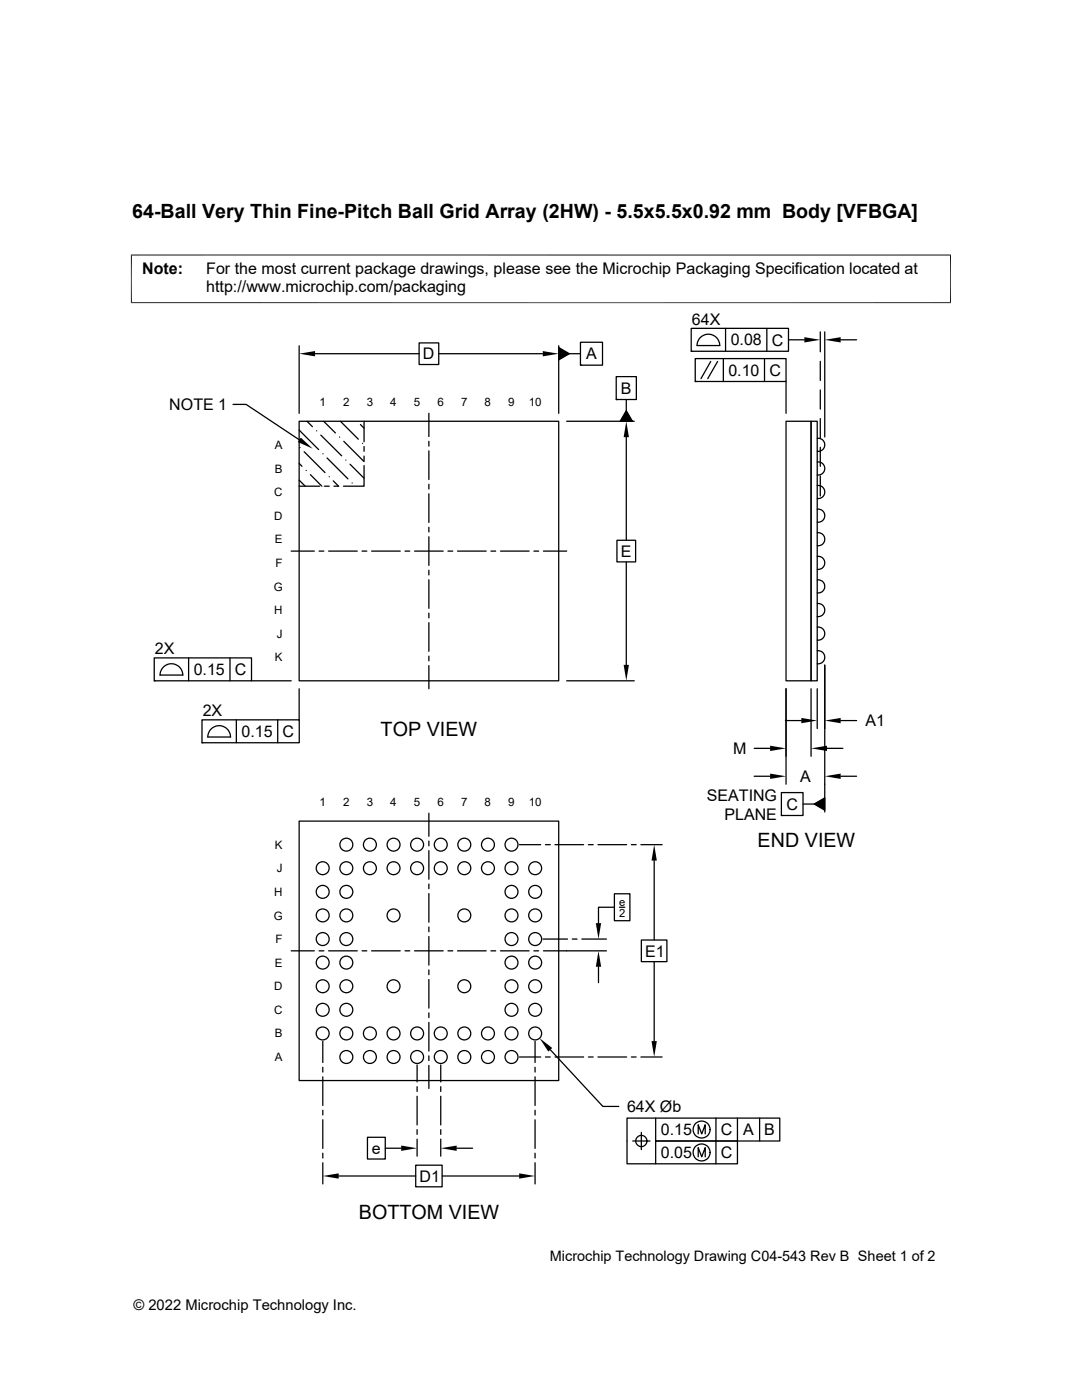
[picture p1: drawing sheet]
<svg xmlns="http://www.w3.org/2000/svg" width="216mm" height="279mm" viewBox="0 0 216 279" stroke-linecap="round" stroke-linejoin="round" font-family="sans-serif">
<g fill="none" stroke="#000" stroke-width=".25">
<path d="M59.7 69v13.5M62.9 70.6h20.7M83.6 68.4h3.9v4.3h-3.9zM87.5 70.6h20.8M111.5 69.4l2.1 1.2-2.1 1.2zM111.5 69v13.5M113.6 70.6h2.2M115.8 68.3h4.4v4.6h-4.4zM115.8 72.9h.1M123 75.2h4v4.5h-4zM123 79.7h.1M125 79.7v2.3"/>
<path d="M137.9 65.5h19.4v4.6h-19.4zM137.9 70.1h.1M138.7 71.6h18.1v4.5h-18.1zM138.7 76.1h.1M139.9 67.2a2.27 2.27 0 0 1 2.4-.3 2.27 2.27 0 0 1 1.3 2.1h-4.5l.2-1zM141.8 72.1l-1.9 3.5M143.2 72.1l-2 3.5M144.3 71.6v4.5M144.8 65.5v4.6M152.5 71.6v4.5M153 65.5v4.6M156.8 76.1v6.4"/>
<path d="M157.3 67.8h3.2M163.7 66.2v4M163.7 72.1v3.8M163.7 77.8v3.8M164.6 66.2v21M167.7 67.8h3.2M46.5 80.7h2.6l10.6 7.1M59.7 92.5l.6 .6M59.7 95.8l1.2 1.2M59.7 84.1h51.8v51.8h-51.8zM59.7 85.8l3.9 3.9M59.7 97h4.1"/>
<path d="M59.8 89.3h.1M60.7 90.1l4.2 4.2M61.1 93.9h.1M61.3 84.1l1 1.1M61.9 94.7l2.3 2.3M63.2 86h.1M64 86.8l4.2 4.2M64.4 90.6h.1M64.6 84.1l2.3 2.3M64.7 97h1M65.3 91.4l4.1 4.2M65.7 95.1h.1"/>
<path d="M66.5 96l1 1M66.6 97h1M67.8 87.2h.1M67.9 84.1l3.6 3.6M68.6 88.1l4 4M69 91.8h.1M69.9 92.6l2.7 2.8M70.3 96.4h.1M71.9 84.7l.7 .7M72.3 88.5h.1M72.6 84.1v4.1M72.6 89.1v1"/>
<path d="M72.6 91v1M72.6 92.9v4.1h-4.1M85.6 82.5v4.6M85.6 88.1v.9M85.6 90v5.7M85.6 96.6v1M85.6 98.6v5.7M113.1 84.1h13.5M125 87.2v20.6M125 82l1.2 2.1h-2.5zM156.8 84.1h5v51.8h-5zM161.8 84.1h1.3v51.8h-1.3z"/>
<path d="M163.1 96.9a1.31 1.31 0 0 1 1.5 1.3 1.31 1.31 0 0 1-1.5 1.3M163.1 92.2a1.31 1.31 0 0 1 1.5 1.3 1.31 1.31 0 0 1-1.5 1.3M163.1 87.5a1.31 1.31 0 0 1 1.5 1.3 1.31 1.31 0 0 1-1.5 1.3M163.7 83.5v3.9M163.7 89.3v3.8M163.7 95v4M58.1 110h4.6M63.7 110h.9M65.6 110h5.7M72.2 110h1M74.1 110h5.8M80.8 110h1"/>
<path d="M82.7 110h5.7M85.6 105.2v1M85.6 107.1v5.7M85.6 113.8v.9M85.6 115.7v5.7M89.4 110h.9M91.3 110h5.7M98 110h.9M99.9 110h5.7M106.5 110h1M108.4 110h4.7M123.1 107.8h3.7v4.3h-3.7z"/>
<path d="M125 112.1v20.6M163.1 115.7a1.31 1.31 0 0 1 1.5 1.3 1.31 1.31 0 0 1-1.5 1.3M163.1 111a1.31 1.31 0 0 1 1.5 1.3 1.31 1.31 0 0 1-1.5 1.3M163.1 106.3a1.31 1.31 0 0 1 1.5 1.3 1.31 1.31 0 0 1-1.5 1.3M163.1 101.6a1.31 1.31 0 0 1 1.5 1.3 1.31 1.31 0 0 1-1.5 1.3M30.8 131.3h19.4v4.6h-19.4zM30.8 135.9h.1M36.5 134.7a2.26 2.26 0 0 0-2.3-2.2 2.26 2.26 0 0 0-2.3 2.2h4.6M37.6 131.3v4.6M45.9 131.3v4.6M50.2 135.9h7.9M59.7 137.5v6.2"/>
<path d="M85.6 122.4v.9M85.6 124.3v5.7M85.6 130.9v1M85.6 132.8v4.7M113.1 135.9h13.5M156.8 137.5v19M161.8 137.5v13.4M163.1 129.9a1.31 1.31 0 0 1 1.5 1.3 1.31 1.31 0 0 1-1.5 1.3M163.1 125.2a1.31 1.31 0 0 1 1.5 1.2 1.31 1.31 0 0 1-1.5 1.3M163.1 120.5a1.31 1.31 0 0 1 1.5 1.3 1.31 1.31 0 0 1-1.5 1.2M163.1 137.5v7.9M164.6 132.7v29.4"/>
<path d="M40.3 143.7h19.4v4.5h-19.4zM40.3 148.2h.1M42.2 145.4a2.27 2.27 0 0 1 2.5-.4 2.27 2.27 0 0 1 1.3 2.1h-4.5l.2-.9zM47.2 143.7v4.5M55.4 143.7v4.5M150.5 149.4h3.2M150.5 154.9h3.2M155.9 158.2h4.3v4.6h-4.3zM156.7 143.8h3.2M165 149.4h3.2M167.7 143.8h3.2M167.7 154.9h3.2"/>
<path d="M59.7 163.9h51.8v51.7h-51.8zM85.6 162.3v4.6M85.6 167.9v.9M85.6 169.8v5.7M85.6 176.4v1M85.6 178.3v5.7M103.7 168.6h4.2M108.8 168.6h1M110.7 168.6h5.8M117.4 168.6h1M119.3 168.6h5.7M122.6 178.4h3.1v5.3h-3.1z"/>
<path d="M126 168.6h.9M127.9 168.6h4.2M130.5 171.7v15.9M155.9 162.8h.1M160.2 160.5h2.3M162.5 160.5l2.1-1.3v2.5zM58.1 189.8h4.6M63.7 189.8h.9M65.6 189.8h5.7M72.2 189.8h1M74.1 189.8h5.8M80.8 189.8h1"/>
<path d="M82.7 189.8h5.7M85.6 185v.9M85.6 186.9v5.7M85.6 193.6v.9M85.6 195.5v5.7M89.4 189.8h.9M91.3 189.8h5.7M98 189.8h.9M99.9 189.8h5.7M106.5 189.8h1M108.4 187.4h4.8M114.2 187.4h.9"/>
<path d="M116.1 187.4h4.9M119.4 192.9v3.2M121 189.8h-12.6M122.6 181.1h-3.2v3.1M123.6 181.1h1.1M128 187.6h5.1v4.3h-5.1zM130.5 191.9v15.9M64.4 207.8v4.2M64.4 213v1M64.4 214.9v5.7M83.2 212.5v3.4M83.2 216.9v.9"/>
<path d="M83.2 218.8v5.7M85.6 202.1v1M85.6 204v5.8M85.6 210.7v1M85.6 212.6v4.6M87.9 212.5v3.4M87.9 216.9v.9M87.9 218.8v5.7M103.7 210.9h4.2M106.8 207.8v4.2M106.8 213v1M106.8 214.9v5.7"/>
<path d="M108.8 210.9h1M109.8 209.5l10.5 11.3h3.2M110.7 210.9h5.8M117.4 210.9h1M119.3 210.9h5.7M126 210.9h.9M127.9 210.9h4.2M64.4 221.6v.9M64.4 223.5v5.7M64.4 230.1v1M64.4 232.1v4.2M67.6 234.7h15.4"/>
<path d="M73.3 227h3.6v4.3h-3.6zM76.9 229.2h3.2M83 232.5h5.2v4.4h-5.2zM83.2 225.4v1M83.2 227.4v3.3M87.9 225.4v1M87.9 227.4v3.3M88.2 234.7h15.4M91.1 229.2h3.2M106.8 221.6v.9M106.8 223.5v5.7M106.8 230.1v1"/>
<path d="M106.8 232.1v4.2M126.3 227.7h3.4M128 226v3.4M130.8 223.1v4.6h16.4v4.6h-22.1v-9.2h30.5v4.6h-24.8v4.6M139.3 226.3v-1.8l.7 1.8 .7-1.8v1.8M139.3 230.9v-1.9l.7 1.9 .7-1.9v1.9M142.9 223.1v9.2M147.2 223.1v4.6M151.6 223.1v4.6"/>
<circle cx="64.4" cy="173.3" r="1.29"/>
<circle cx="64.4" cy="178" r="1.29"/>
<circle cx="69.1" cy="168.6" r="1.29"/>
<circle cx="69.1" cy="173.3" r="1.29"/>
<circle cx="69.1" cy="178" r="1.29"/>
<circle cx="73.8" cy="168.6" r="1.29"/>
<circle cx="73.8" cy="173.3" r="1.29"/>
<circle cx="78.5" cy="168.6" r="1.29"/>
<circle cx="78.5" cy="173.3" r="1.29"/>
<circle cx="83.2" cy="168.6" r="1.29"/>
<circle cx="83.2" cy="173.3" r="1.29"/>
<circle cx="87.9" cy="168.6" r="1.29"/>
<circle cx="87.9" cy="173.3" r="1.29"/>
<circle cx="92.6" cy="168.6" r="1.29"/>
<circle cx="92.6" cy="173.3" r="1.29"/>
<circle cx="97.4" cy="168.6" r="1.29"/>
<circle cx="97.4" cy="173.3" r="1.29"/>
<circle cx="102.1" cy="168.6" r="1.29"/>
<circle cx="102.1" cy="178" r="1.29"/>
<circle cx="102.1" cy="173.3" r="1.29"/>
<circle cx="106.8" cy="178" r="1.29"/>
<circle cx="106.8" cy="173.3" r="1.29"/>
<circle cx="64.4" cy="192.1" r="1.29"/>
<circle cx="64.4" cy="187.4" r="1.29"/>
<circle cx="64.4" cy="182.7" r="1.29"/>
<circle cx="64.4" cy="196.8" r="1.29"/>
<circle cx="69.1" cy="196.8" r="1.29"/>
<circle cx="69.1" cy="192.1" r="1.29"/>
<circle cx="69.1" cy="187.4" r="1.29"/>
<circle cx="69.1" cy="182.7" r="1.29"/>
<circle cx="78.5" cy="182.7" r="1.29"/>
<circle cx="78.5" cy="196.8" r="1.29"/>
<circle cx="92.6" cy="182.7" r="1.29"/>
<circle cx="92.6" cy="196.8" r="1.29"/>
<circle cx="102.1" cy="196.8" r="1.29"/>
<circle cx="102.1" cy="192.1" r="1.29"/>
<circle cx="102.1" cy="187.4" r="1.29"/>
<circle cx="102.1" cy="182.7" r="1.29"/>
<circle cx="106.8" cy="196.8" r="1.29"/>
<circle cx="106.8" cy="192.1" r="1.29"/>
<circle cx="106.8" cy="187.4" r="1.29"/>
<circle cx="106.8" cy="182.7" r="1.29"/>
<circle cx="64.4" cy="201.5" r="1.29"/>
<circle cx="64.4" cy="206.3" r="1.29"/>
<circle cx="69.1" cy="201.5" r="1.29"/>
<circle cx="69.1" cy="206.3" r="1.29"/>
<circle cx="69.1" cy="211" r="1.29"/>
<circle cx="73.8" cy="206.3" r="1.29"/>
<circle cx="73.8" cy="211" r="1.29"/>
<circle cx="78.5" cy="206.3" r="1.29"/>
<circle cx="78.5" cy="211" r="1.29"/>
<circle cx="83.2" cy="206.3" r="1.29"/>
<circle cx="83.2" cy="211" r="1.29"/>
<circle cx="87.9" cy="206.3" r="1.29"/>
<circle cx="87.9" cy="211" r="1.29"/>
<circle cx="92.6" cy="206.3" r="1.29"/>
<circle cx="92.6" cy="211" r="1.29"/>
<circle cx="97.4" cy="206.3" r="1.29"/>
<circle cx="97.4" cy="211" r="1.29"/>
<circle cx="102.1" cy="201.5" r="1.29"/>
<circle cx="102.1" cy="206.3" r="1.29"/>
<circle cx="102.1" cy="211" r="1.29"/>
<circle cx="106.8" cy="201.5" r="1.29"/>
<circle cx="106.8" cy="206.3" r="1.29"/>
<circle cx="128" cy="227.7" r="1.12"/>
<circle cx="140" cy="225.4" r="1.69"/>
<circle cx="140" cy="230" r="1.69"/>
</g>
<g fill="#000">
<path d="M59.7 70.6l3.2-.5v1zM108.3 70.1l3.2 .5-3.2 .5zM111.5 69.4l2.1 1.2-2.1 1.2zM160.5 67.3l3.2 .5-3.2 .5zM164.6 67.8l3.1-.5v1zM60 87.3l2.4 2.2-3-1.3zM125 84.1l.5 3.1h-1.1zM125 82l1.2 2.1h-2.5zM124.4 132.7h1.1l-.5 3.2zM153.7 148.8l3.1 .6-3.1 .5zM153.7 154.4l3.1 .5-3.1 .5zM159.9 143.3l3.2 .5-3.2 .5z"/>
<path d="M162.5 160.5l2.1-1.3v2.5zM161.8 149.4l3.2-.6v1.1zM164.6 143.8l3.1-.5v1zM164.6 154.9l3.1-.5v1zM130.5 168.6l.6 3.1h-1.1zM119.4 189.8l.6 3.1h-1.1zM118.9 184.2h1.1l-.6 3.2zM107.7 207.2l2.5 1.9-.8 .8zM130 207.8h1.1l-.6 3.1zM64.4 234.7l3.2-.5v1zM80.1 228.6l3.1 .6-3.1 .5zM87.9 229.2l3.2-.6v1.1z"/>
<path d="M103.6 234.2l3.2 .5-3.2 .5z"/>
</g>
<path d="M26.1 50.9h163.7M26.2 50.8v9.7M189.7 50.8v9.7M26.1 60.4h163.7" fill="none" stroke="#000" stroke-width=".2"/>
<g font-size="3.9">
<text x="26.4" y="43.5">64-Ball Very Thin Fine-Pitch Ball Grid Array (2HW) - 5.5x5.5x0.92 mm Body [VFBGA]</text>
<text x="75.9" y="146.8">TOP VIEW</text>
<text x="151.2" y="169">END VIEW</text>
<text x="71.6" y="243.2">BOTTOM VIEW</text>
</g>
<g font-size="3.2">
<text x="28.4" y="54.7">Note:</text>
<text x="41.1" y="58.3">http://www.microchip.com/packaging</text>
<text x="41.1" y="54.7">For the most current package drawings, please see the Microchip Packaging Specification located at</text>
<text x="138.1" y="64.8">64X</text>
<text x="84.4" y="71.7">D</text>
<text x="117" y="71.7">A</text>
<text x="145.8" y="68.9">0.08</text>
<text x="154" y="69">C</text>
<text x="145.3" y="75">0.10</text>
<text x="153.5" y="75">C</text>
<text x="33.8" y="81.8">NOTE 1</text>
<text x="123.9" y="78.6">B</text>
<text x="123.9" y="111.1">E</text>
<text x="30.9" y="130.5">2X</text>
<text x="38.7" y="134.7">0.15</text>
<text x="46.9" y="134.7">C</text>
<text x="40.4" y="142.9">2X</text>
<text x="48.2" y="147.1">0.15</text>
<text x="56.4" y="147.1">C</text>
<text x="172.7" y="144.9">A1</text>
<text x="146.3" y="150.5">M</text>
<text x="141" y="159.8">SEATING</text>
<text x="156.9" y="161.6">C</text>
<text x="159.6" y="156.1">A</text>
<text x="144.6" y="163.6">PLANE</text>
<text x="128.7" y="190.9">E1</text>
<text x="125.1" y="221.9">64X Øb</text>
<text x="131.8" y="226.6">0.15</text>
<text x="143.8" y="226.6">C</text>
<text x="148.3" y="226.6">A</text>
<text x="152.5" y="226.6">B</text>
<text x="74.2" y="230.3">e</text>
<text x="131.8" y="231.1">0.05</text>
<text x="143.8" y="231.1">C</text>
<text x="83.7" y="235.8">D1</text>
</g>
<g font-size="2.9">
<text x="109.7" y="251.7">Microchip Technology Drawing C04-543 Rev B Sheet 1 of 2</text>
<text x="26.6" y="261.3">© 2022 Microchip Technology Inc.</text>
</g>
<g font-size="2.3">
<text x="63.8" y="81.1">1</text>
<text x="68.5" y="81.1">2</text>
<text x="73.2" y="81.1">3</text>
<text x="77.9" y="81.1">4</text>
<text x="82.6" y="81.1">5</text>
<text x="87.3" y="81.1">6</text>
<text x="92" y="81.1">7</text>
<text x="96.7" y="81.1">8</text>
<text x="101.4" y="81.1">9</text>
<text x="105.5" y="81.1">10</text>
<text x="54.9" y="89.6">A</text>
<text x="54.9" y="94.3">B</text>
<text x="54.7" y="99">C</text>
<text x="54.7" y="103.7">D</text>
<text x="54.9" y="108.4">E</text>
<text x="55" y="113.2">F</text>
<text x="54.6" y="117.9">G</text>
<text x="54.7" y="122.6">H</text>
<text x="54.9" y="132">K</text>
<text x="55.2" y="127.3">J</text>
<text x="63.8" y="160.8">1</text>
<text x="68.5" y="160.8">2</text>
<text x="73.2" y="160.8">3</text>
<text x="77.9" y="160.8">4</text>
<text x="82.6" y="160.8">5</text>
<text x="87.3" y="160.8">6</text>
<text x="92" y="160.8">7</text>
<text x="96.7" y="160.8">8</text>
<text x="101.4" y="160.8">9</text>
<text x="105.5" y="160.8">10</text>
<text x="54.9" y="169.4">K</text>
<text x="54.7" y="178.8">H</text>
<text x="55.2" y="174.1">J</text>
<text x="54.6" y="183.5">G</text>
<text x="55" y="188.2">F</text>
<text x="54.7" y="197.7">D</text>
<text x="54.9" y="192.9">E</text>
<text x="54.7" y="202.4">C</text>
<text x="54.9" y="207.1">B</text>
<text x="54.9" y="211.8">A</text>
</g>
<g font-size="2.2">
<text x="123.5" y="180.8">e</text>
<text x="123.5" y="182.9">2</text>
</g>
</svg>
